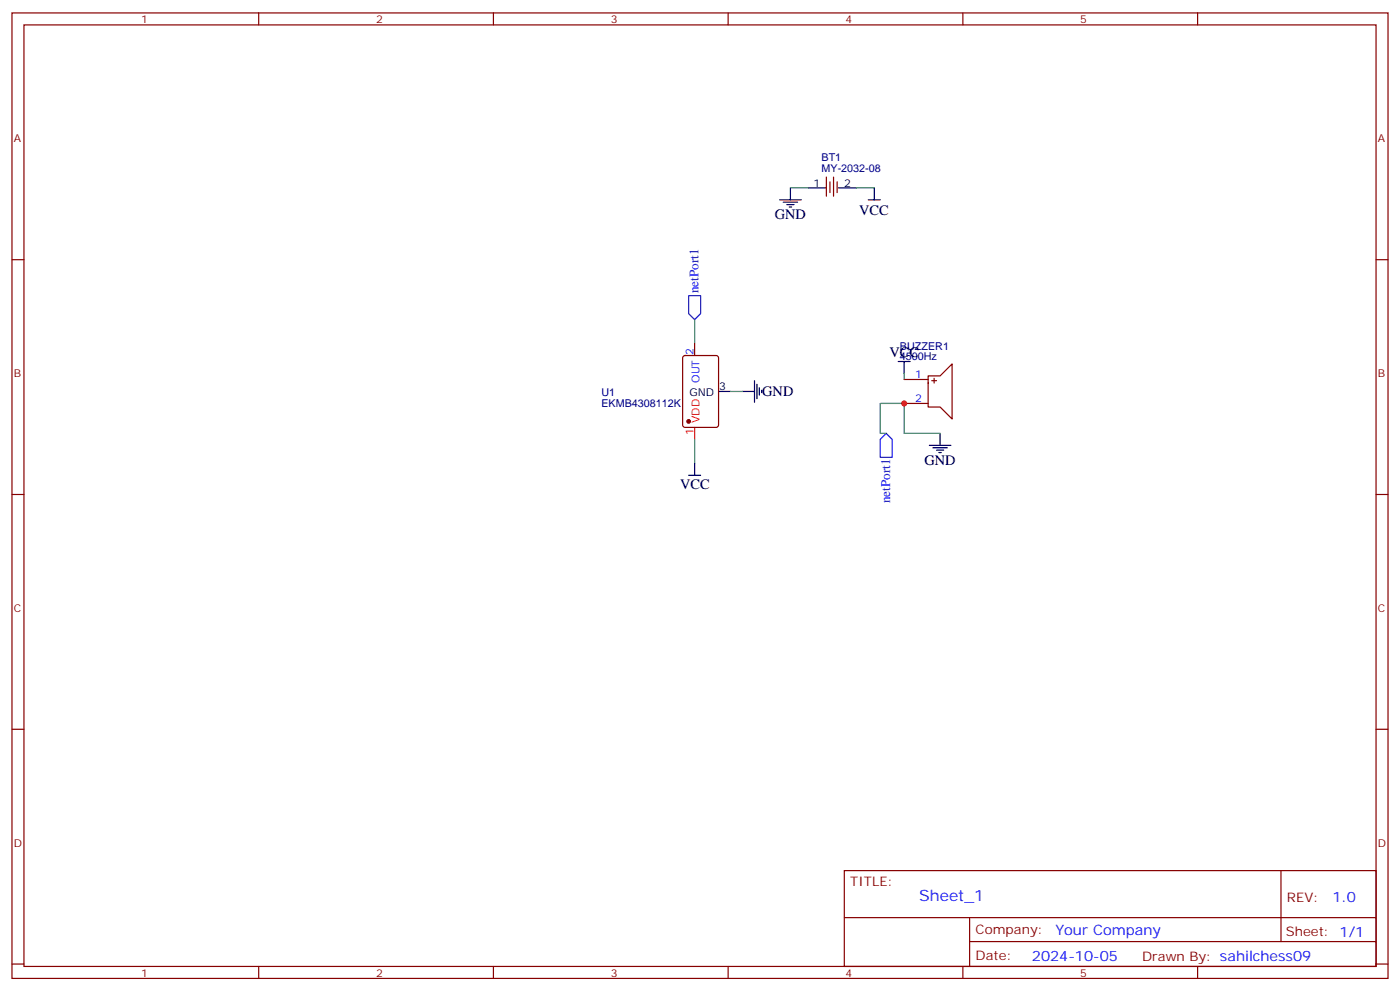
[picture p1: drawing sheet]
<svg xmlns="http://www.w3.org/2000/svg" width="412mm" height="292mm" viewBox="0 0 412 292" stroke-linecap="round" stroke-linejoin="round" font-family="sans-serif">
<g fill="none" stroke="#870000" stroke-width=".35">
<path d="M3.5 3.8h405.4v284.3h-405.4zM7.1 7.3h398.2v277.3h-398.2zM76.2 3.8v3.5M145.3 3.8v3.5M214.5 3.8v3.5M283.6 3.8v3.5M352.8 3.8v3.5M243.4 52.1v5.7M244.5 53.6v3.1M245.5 52.1v5.7M246.6 53.6v3.1M3.5 76.5h3.6"/>
<path d="M405.3 76.5h3.6M201.3 104.9l.5-.2h9.2l.6 .4 .1 20.1-.5 .6-9.4 .1-.7-.5v-20zM204.6 101.2v3.5M266.3 111.8h7.1M266.3 118.8h7.1M273.4 110.7h3.5l3.6-3.5v16.2l-3.6-3.5h-3.5zM274.5 112.1h1.4M275.2 111.4v1.4M3.5 145.6h3.6M405.3 145.6h3.6M3.5 214.8h3.6M405.3 214.8h3.6"/>
<path d="M248.7 256.4h156.6v28.2h-156.6zM377.3 256.4v20.9M248.7 270.2h156.5M285.6 277.3h119.6M285.6 270.2v14.2M3.5 283.9h3.6M76.2 284.6v3.5M145.3 284.6v3.5M214.5 284.6v3.5M283.6 284.6v3.5M352.8 284.6v3.5M405.3 283.9h3.6"/>
</g>
<g fill="none" stroke="#000" stroke-width=".35">
<path d="M229.7 58.8h6.3M230.7 59.5h4.2M232.8 55.3v3.5M238.1 55.3h5.3M246.9 55.3h5.3M255.8 58.8h3.5M257.5 55.3v3.5M231.8 60.3h2.1M232.5 61h.7M211.7 115.3h3.5M218.7 115.3h3.5M222.2 112.1v6.4"/>
<path d="M223 113.2v4.2M223.7 114.2v2.1M224.4 114.9v.7M264.6 106.5h3.5M266.3 106.5v3.5M202.8 140h3.6M204.6 136.5v3.5M273.8 131.2h6.3M274.8 131.9h4.2M275.9 132.6h2.1M276.6 133.3h.7M276.9 127.6v3.6"/>
</g>
<path d="M232.8 55.3h5.3M252.2 55.3h5.3M204.6 94.1v7.1M215.2 115.3h3.5M266.3 110v1.8M204.6 129.4v7.1M261.1 127.6h-1.8v-8.8h7v8.8h10.6" fill="none" stroke="#008700" stroke-width=".35"/>
<path d="M202.8 87.1h3.6v5.3l-1.8 1.7-1.8-1.7zM259.3 129.4l1.8-1.8 1.7 1.8v5.3h-3.5z" fill="none" stroke="#00f" stroke-width=".35"/>
<path d="M204.6 125.9v3.5" fill="none" stroke="#f00" stroke-width=".35"/>
<circle cx="202.8" cy="124.1" r=".53" fill="#870000" stroke="#870000" stroke-width=".35"/>
<circle cx="266.3" cy="118.8" r=".88" fill="#c00"/>
<text font-size="4.6" fill="#00f" x="270.8" y="265.4">Sheet_1</text>
<g font-size="4.2">
<text x="228.2" y="64.5">GND</text>
<text x="253.1" y="63.3">VCC</text>
<text x="262" y="105.2">VCC</text>
<text x="224.5" y="116.7">GND</text>
<text x="272.3" y="136.8">GND</text>
<text x="200.3" y="143.9">VCC</text>
</g>
<g font-size="4.2" fill="#00f">
<text x="392.5" y="265.7">1.0</text>
<text x="310.9" y="275.2">Your Company</text>
<text x="304" y="283">2024-10-05</text>
</g>
<g font-size="3.9" fill="#00f">
<text x="205.7" y="86.4" transform="rotate(-90 205.7 86.4)">netPort1</text>
<text x="262.2" y="148.3" transform="rotate(-90 262.2 148.3)">netPort1</text>
</g>
<g font-size="3.9" fill="#800">
<text x="250.5" y="261">TITLE:</text>
<text x="379.1" y="265.7">REV:</text>
<text x="287.4" y="275.2">Company:</text>
<text x="378.7" y="275.8">Sheet: 1/1</text>
<text x="287.4" y="282.9">Date:</text>
<text x="336.4" y="282.9">Drawn By: sahilchess09</text>
</g>
<g font-size="3.2" fill="#800">
<text x="41.6" y="6.8">1</text>
<text x="110.8" y="6.8">2</text>
<text x="179.9" y="6.8">3</text>
<text x="249.1" y="6.8">4</text>
<text x="318.2" y="6.8">5</text>
<text x="4.1" y="41.9">A</text>
<text x="405.9" y="41.9">A</text>
<text x="4.1" y="111.1">B</text>
<text x="405.9" y="111.1">B</text>
<text x="4.1" y="180.2">C</text>
<text x="405.9" y="180.2">C</text>
<text x="4.1" y="249.3">D</text>
<text x="405.9" y="249.3">D</text>
<text x="41.6" y="287.6">1</text>
<text x="110.8" y="287.6">2</text>
<text x="179.9" y="287.6">3</text>
<text x="249.1" y="287.6">4</text>
<text x="318.2" y="287.6">5</text>
</g>
<g font-size="3.2" fill="#000080">
<text x="242" y="47.4">BT1</text>
<text x="242" y="50.6">MY-2032-08</text>
<text x="265.1" y="106.1">4500Hz</text>
<text x="265.1" y="103.1">BUZZER1</text>
<text x="177.1" y="119.8">EKMB4308112K</text>
<text x="177.1" y="116.5">U1</text>
</g>
<g font-size="3.2">
<text x="239.6" y="55">1</text>
<text x="248.7" y="55">2</text>
<text x="203.1" y="116.7">GND</text>
<text x="211.8" y="114.9">3</text>
</g>
<g font-size="3.2" fill="#00f">
<text x="204.3" y="104.5" transform="rotate(-90 204.3 104.5)">2</text>
<text x="206" y="112.8" transform="rotate(-90 206 112.8)">OUT</text>
<text x="269.6" y="111.4">1</text>
<text x="269.6" y="118.5">2</text>
</g>
<g font-size="3.2" fill="#f00">
<text x="206" y="124.6" transform="rotate(-90 206 124.6)">VDD</text>
<text x="204.3" y="128.1" transform="rotate(-90 204.3 128.1)">1</text>
</g>
</svg>
